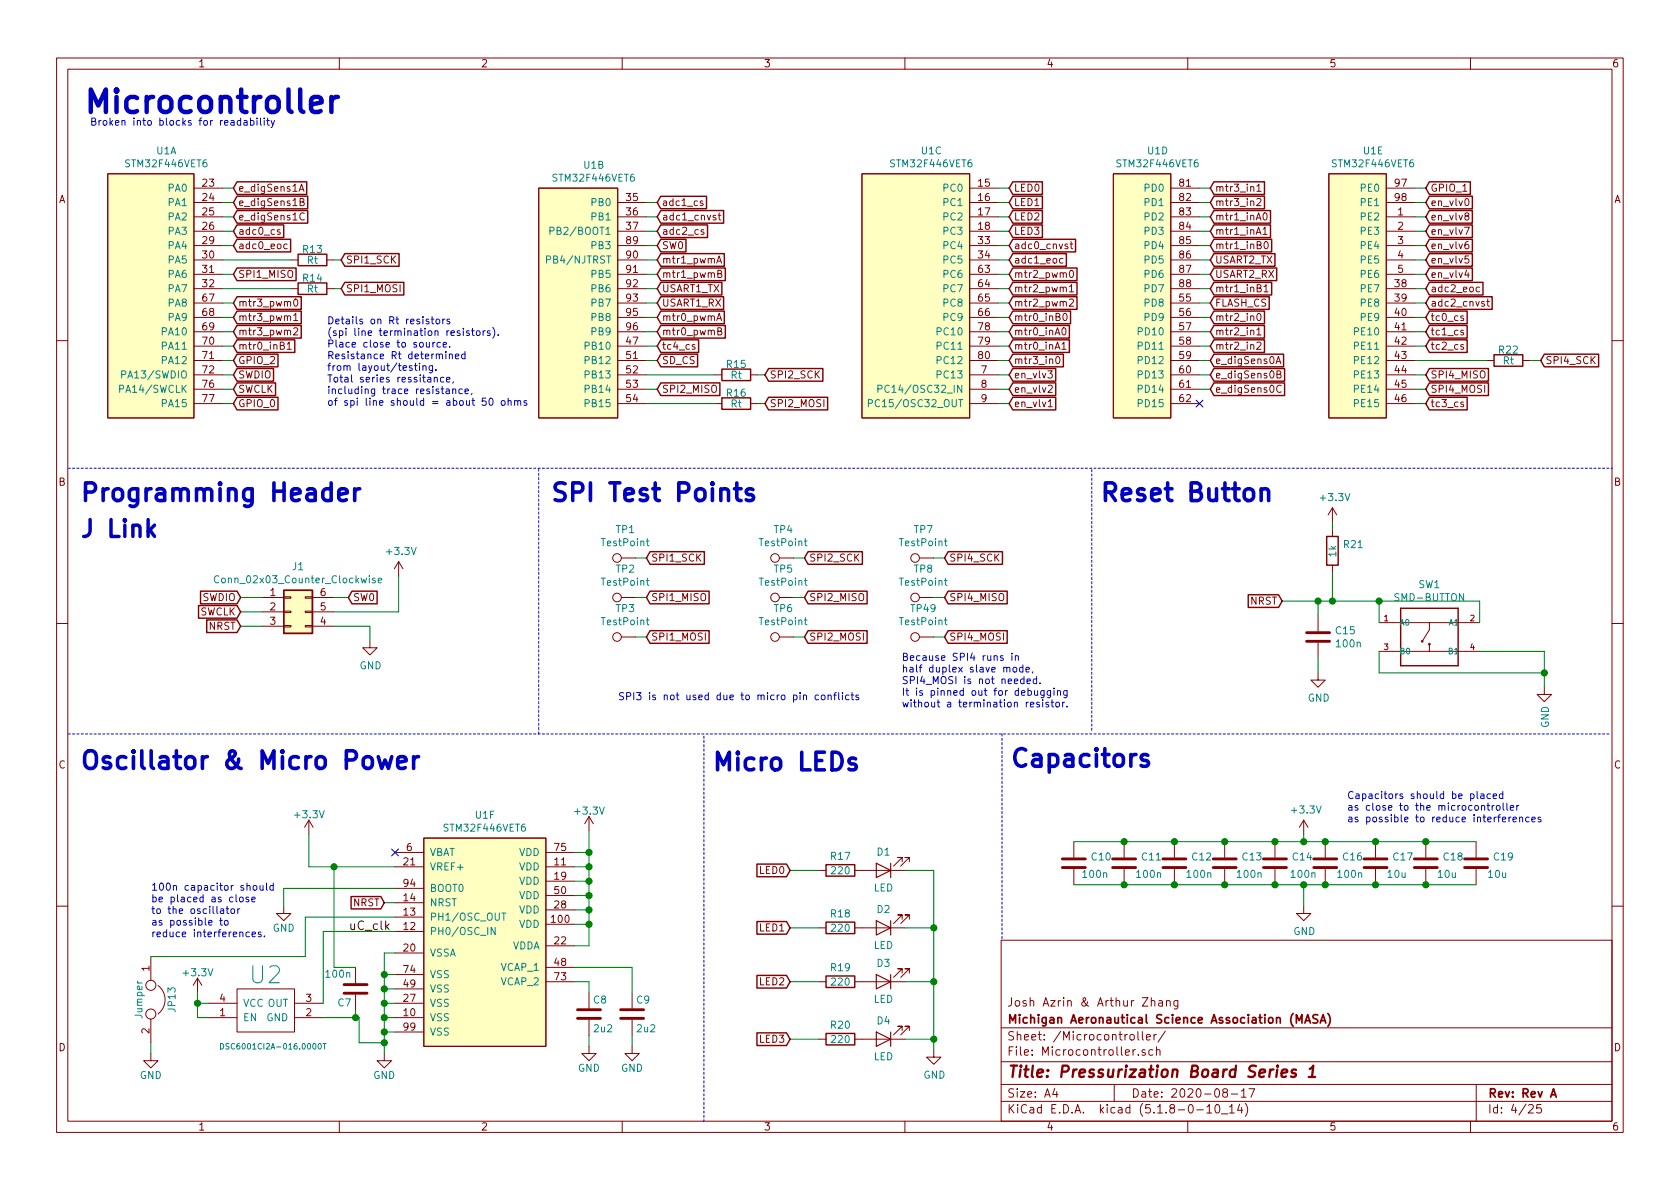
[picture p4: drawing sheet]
EESchema Schematic File Version 4
EELAYER 30 0
EELAYER END
$Descr A4 11693 8268
encoding utf-8
Sheet 4 25
Title "Pressurization Board Series 1"
Date "2020-08-17"
Rev "Rev A"
Comp "Michigan Aeronautical Science Association (MASA)"
Comment1 "Josh Azrin & Arthur Zhang"
Comment2 ""
Comment3 ""
Comment4 ""
$EndDescr
Text GLabel 2375 1800 2    50   Input ~ 0
SPI1_SCK
Text GLabel 1625 1900 2    50   Input ~ 0
SPI1_MISO
Text GLabel 2375 2000 2    50   Input ~ 0
SPI1_MOSI
Text Notes 550  3500 0    123  ~ 25
Programming Header\n
$Comp
L pressurization_series1-rescue:Conn_02x03_Counter_Clockwise-Connector_Generic J1
U 1 1
P 2025 4250
F 0 "J1" H 2075 4567 50  0000 C CNN
F 1 "Conn_02x03_Counter_Clockwise" H 2075 4476 50  0000 C CNN
F 2 "KiCad:PinHeader_2x03_P2.54mm_Vertical" H 2025 4250 50  0001 C CNN
F 3 "~" H 2025 4250 50  0001 C CNN
	1    2025 4250
	1    0    0    -1  
$EndComp
Text GLabel 2425 4150 2    50   Input ~ 0
SW0
Text GLabel 1675 4150 0    50   Input ~ 0
SWDIO
Text GLabel 1675 4250 0    50   Input ~ 0
SWCLK
Text GLabel 1675 4350 0    50   Input ~ 0
NRST
Wire Wire Line
	1675 4150 1825 4150
Wire Wire Line
	1825 4250 1675 4250
Wire Wire Line
	1675 4350 1825 4350
Wire Wire Line
	2325 4150 2425 4150
Wire Wire Line
	2325 4250 2775 4250
Wire Wire Line
	2775 4250 2775 4000
Wire Wire Line
	2325 4350 2575 4350
Wire Wire Line
	2575 4350 2575 4450
$Comp
L pressurization_series1-rescue:GND-power #PWR019
U 1 1
P 2575 4450
F 0 "#PWR019" H 2575 4200 50  0001 C CNN
F 1 "GND" H 2580 4277 50  0000 C CNN
F 2 "" H 2575 4450 50  0001 C CNN
F 3 "" H 2575 4450 50  0001 C CNN
	1    2575 4450
	1    0    0    -1  
$EndComp
$Comp
L pressurization_series1-rescue:C-Device C11
U 1 1
P 7825 6000
F 0 "C11" H 7940 6046 50  0000 L CNN
F 1 "100n" H 7900 5925 50  0000 L CNN
F 2 "KiCad:C_0603_1608Metric" H 7863 5850 50  0001 C CNN
F 3 "~" H 7825 6000 50  0001 C CNN
	1    7825 6000
	1    0    0    -1  
$EndComp
$Comp
L pressurization_series1-rescue:C-Device C12
U 1 1
P 8175 6000
F 0 "C12" H 8290 6046 50  0000 L CNN
F 1 "100n" H 8250 5925 50  0000 L CNN
F 2 "KiCad:C_0603_1608Metric" H 8213 5850 50  0001 C CNN
F 3 "~" H 8175 6000 50  0001 C CNN
	1    8175 6000
	1    0    0    -1  
$EndComp
$Comp
L pressurization_series1-rescue:C-Device C13
U 1 1
P 8525 6000
F 0 "C13" H 8640 6046 50  0000 L CNN
F 1 "100n" H 8600 5925 50  0000 L CNN
F 2 "KiCad:C_0603_1608Metric" H 8563 5850 50  0001 C CNN
F 3 "~" H 8525 6000 50  0001 C CNN
	1    8525 6000
	1    0    0    -1  
$EndComp
$Comp
L pressurization_series1-rescue:C-Device C14
U 1 1
P 8875 6000
F 0 "C14" H 8990 6046 50  0000 L CNN
F 1 "100n" H 8975 5925 50  0000 L CNN
F 2 "KiCad:C_0603_1608Metric" H 8913 5850 50  0001 C CNN
F 3 "~" H 8875 6000 50  0001 C CNN
	1    8875 6000
	1    0    0    -1  
$EndComp
$Comp
L pressurization_series1-rescue:C-Device C16
U 1 1
P 9225 6000
F 0 "C16" H 9340 6046 50  0000 L CNN
F 1 "100n" H 9300 5925 50  0000 L CNN
F 2 "KiCad:C_0603_1608Metric" H 9263 5850 50  0001 C CNN
F 3 "~" H 9225 6000 50  0001 C CNN
	1    9225 6000
	1    0    0    -1  
$EndComp
$Comp
L pressurization_series1-rescue:C-Device C17
U 1 1
P 9575 6000
F 0 "C17" H 9690 6046 50  0000 L CNN
F 1 "10u" H 9650 5925 50  0000 L CNN
F 2 "KiCad:C_0805_2012Metric" H 9613 5850 50  0001 C CNN
F 3 "~" H 9575 6000 50  0001 C CNN
	1    9575 6000
	1    0    0    -1  
$EndComp
$Comp
L pressurization_series1-rescue:C-Device C18
U 1 1
P 9925 6000
F 0 "C18" H 10040 6046 50  0000 L CNN
F 1 "10u" H 10000 5925 50  0000 L CNN
F 2 "KiCad:C_0805_2012Metric" H 9963 5850 50  0001 C CNN
F 3 "~" H 9925 6000 50  0001 C CNN
	1    9925 6000
	1    0    0    -1  
$EndComp
$Comp
L pressurization_series1-rescue:C-Device C19
U 1 1
P 10275 6000
F 0 "C19" H 10390 6046 50  0000 L CNN
F 1 "10u" H 10350 5925 50  0000 L CNN
F 2 "KiCad:C_0805_2012Metric" H 10313 5850 50  0001 C CNN
F 3 "~" H 10275 6000 50  0001 C CNN
	1    10275 6000
	1    0    0    -1  
$EndComp
$Comp
L pressurization_series1-rescue:C-Device C10
U 1 1
P 7475 6000
F 0 "C10" H 7590 6046 50  0000 L CNN
F 1 "100n" H 7525 5925 50  0000 L CNN
F 2 "KiCad:C_0603_1608Metric" H 7513 5850 50  0001 C CNN
F 3 "~" H 7475 6000 50  0001 C CNN
	1    7475 6000
	1    0    0    -1  
$EndComp
Wire Wire Line
	7475 5850 7825 5850
Connection ~ 7825 5850
Wire Wire Line
	7825 5850 8175 5850
Connection ~ 8175 5850
Wire Wire Line
	8175 5850 8525 5850
Connection ~ 8525 5850
Wire Wire Line
	8525 5850 8875 5850
Connection ~ 8875 5850
Connection ~ 9225 5850
Wire Wire Line
	9225 5850 9575 5850
Connection ~ 9575 5850
Wire Wire Line
	9575 5850 9925 5850
Connection ~ 9925 5850
Wire Wire Line
	9925 5850 10275 5850
Wire Wire Line
	10275 6150 9925 6150
Connection ~ 7825 6150
Wire Wire Line
	7825 6150 7475 6150
Connection ~ 8175 6150
Wire Wire Line
	8175 6150 7825 6150
Connection ~ 8525 6150
Wire Wire Line
	8525 6150 8175 6150
Connection ~ 8875 6150
Wire Wire Line
	8875 6150 8525 6150
Connection ~ 9225 6150
Wire Wire Line
	9225 6150 9075 6150
Connection ~ 9575 6150
Wire Wire Line
	9575 6150 9225 6150
Connection ~ 9925 6150
Wire Wire Line
	9925 6150 9575 6150
Wire Wire Line
	9075 6150 9075 6300
Connection ~ 9075 6150
Wire Wire Line
	9075 6150 8875 6150
$Comp
L pressurization_series1-rescue:GND-power #PWR027
U 1 1
P 9075 6300
F 0 "#PWR027" H 9075 6050 50  0001 C CNN
F 1 "GND" H 9080 6127 50  0000 C CNN
F 2 "" H 9075 6300 50  0001 C CNN
F 3 "" H 9075 6300 50  0001 C CNN
	1    9075 6300
	1    0    0    -1  
$EndComp
Wire Wire Line
	8875 5850 9075 5850
Wire Wire Line
	9075 5800 9075 5850
Connection ~ 9075 5850
Wire Wire Line
	9075 5850 9225 5850
Wire Wire Line
	9275 4175 9175 4175
Wire Wire Line
	9175 4175 9175 4275
Connection ~ 9175 4175
Text GLabel 8925 4175 0    50   Input ~ 0
NRST
Wire Wire Line
	8925 4175 9175 4175
$Comp
L pressurization_series1-rescue:C-Device C15
U 1 1
P 9175 4425
F 0 "C15" H 9290 4471 50  0000 L CNN
F 1 "100n" H 9290 4380 50  0000 L CNN
F 2 "KiCad:C_0603_1608Metric" H 9213 4275 50  0001 C CNN
F 3 "~" H 9175 4425 50  0001 C CNN
	1    9175 4425
	1    0    0    -1  
$EndComp
$Comp
L pressurization_series1-rescue:R-Device R21
U 1 1
P 9275 3825
F 0 "R21" H 9345 3871 50  0000 L CNN
F 1 "1k" V 9275 3775 50  0000 L CNN
F 2 "KiCad:R_0603_1608Metric" V 9205 3825 50  0001 C CNN
F 3 "~" H 9275 3825 50  0001 C CNN
	1    9275 3825
	1    0    0    -1  
$EndComp
Wire Wire Line
	9275 3975 9275 4175
Wire Wire Line
	9275 3675 9275 3625
Wire Wire Line
	9175 4575 9175 4675
$Comp
L pressurization_series1-rescue:GND-power #PWR028
U 1 1
P 9175 4675
F 0 "#PWR028" H 9175 4425 50  0001 C CNN
F 1 "GND" H 9180 4502 50  0000 C CNN
F 2 "" H 9175 4675 50  0001 C CNN
F 3 "" H 9175 4675 50  0001 C CNN
	1    9175 4675
	1    0    0    -1  
$EndComp
Text GLabel 1625 2100 2    50   Input ~ 0
mtr3_pwm0
Text GLabel 1625 2200 2    50   Input ~ 0
mtr3_pwm1
Text GLabel 7025 1300 2    50   Input ~ 0
LED0
Text GLabel 7025 1400 2    50   Input ~ 0
LED1
Text GLabel 4500 3875 2    50   Input ~ 0
SPI1_SCK
Text GLabel 4500 4150 2    50   Input ~ 0
SPI1_MISO
Text GLabel 4500 4425 2    50   Input ~ 0
SPI1_MOSI
Text GLabel 1625 2600 2    50   Input ~ 0
SWDIO
Text GLabel 1625 2700 2    50   Input ~ 0
SWCLK
Text GLabel 4575 1700 2    50   Input ~ 0
SW0
Text GLabel 1625 2300 2    50   Input ~ 0
mtr3_pwm2
Text GLabel 7025 1900 2    50   Input ~ 0
mtr2_pwm0
Text GLabel 7025 2000 2    50   Input ~ 0
mtr2_pwm1
Text GLabel 7025 2100 2    50   Input ~ 0
mtr2_pwm2
Text GLabel 7025 2200 2    50   Input ~ 0
mtr0_inB0
Text GLabel 1625 2400 2    50   Input ~ 0
mtr0_inB1
Text GLabel 8425 2300 2    50   Input ~ 0
mtr2_in1
Text GLabel 8425 2200 2    50   Input ~ 0
mtr2_in0
Text GLabel 7025 2500 2    50   Input ~ 0
mtr3_in0
Text GLabel 8425 1400 2    50   Input ~ 0
mtr3_in2
Text GLabel 1625 1600 2    50   Input ~ 0
adc0_cs
Text GLabel 9925 1500 2    50   Input ~ 0
en_vlv8
Text GLabel 4575 1400 2    49   Input ~ 0
adc1_cs
Text GLabel 4575 2000 2    50   Input ~ 0
USART1_TX
Text GLabel 4575 2100 2    50   Input ~ 0
USART1_RX
Text GLabel 5325 2600 2    50   Input ~ 0
SPI2_SCK
Text GLabel 5325 2800 2    50   Input ~ 0
SPI2_MOSI
Text GLabel 4575 2700 2    50   Input ~ 0
SPI2_MISO
Wire Wire Line
	5325 2800 5275 2800
Text GLabel 8425 2100 2    50   Input ~ 0
FLASH_CS
Text GLabel 5600 3875 2    50   Input ~ 0
SPI2_SCK
Text GLabel 5600 4150 2    50   Input ~ 0
SPI2_MISO
Text GLabel 5600 4425 2    50   Input ~ 0
SPI2_MOSI
Text GLabel 8425 1800 2    50   Input ~ 0
USART2_TX
Text GLabel 8425 1900 2    50   Input ~ 0
USART2_RX
Text GLabel 7025 1500 2    50   Input ~ 0
LED2
Text GLabel 7025 1600 2    50   Input ~ 0
LED3
Text GLabel 8425 2500 2    50   Input ~ 0
e_digSens0A
Text GLabel 8425 2600 2    50   Input ~ 0
e_digSens0B
Text GLabel 4575 2500 2    50   Input ~ 0
SD_CS
$Comp
L pressurization_series1-rescue:+3.3V-power #PWR021
U 1 1
P 2775 4000
F 0 "#PWR021" H 2775 3850 50  0001 C CNN
F 1 "+3.3V" H 2790 4173 50  0000 C CNN
F 2 "" H 2775 4000 50  0001 C CNN
F 3 "" H 2775 4000 50  0001 C CNN
	1    2775 4000
	1    0    0    -1  
$EndComp
$Comp
L pressurization_series1-rescue:+3.3V-power #PWR026
U 1 1
P 9075 5800
F 0 "#PWR026" H 9075 5650 50  0001 C CNN
F 1 "+3.3V" H 9090 5973 50  0000 C CNN
F 2 "" H 9075 5800 50  0001 C CNN
F 3 "" H 9075 5800 50  0001 C CNN
	1    9075 5800
	1    0    0    -1  
$EndComp
$Comp
L pressurization_series1-rescue:+3.3V-power #PWR029
U 1 1
P 9275 3625
F 0 "#PWR029" H 9275 3475 50  0001 C CNN
F 1 "+3.3V" H 9290 3798 50  0000 C CNN
F 2 "" H 9275 3625 50  0001 C CNN
F 3 "" H 9275 3625 50  0001 C CNN
	1    9275 3625
	1    0    0    -1  
$EndComp
$Comp
L pressurization_series1-rescue:GND-power #PWR030
U 1 1
P 10750 4775
F 0 "#PWR030" H 10750 4525 50  0001 C CNN
F 1 "GND" V 10755 4647 50  0000 R CNN
F 2 "" H 10750 4775 50  0001 C CNN
F 3 "" H 10750 4775 50  0001 C CNN
	1    10750 4775
	1    0    0    -1  
$EndComp
Wire Wire Line
	10300 4525 10750 4525
Wire Wire Line
	10300 4175 10300 4325
$Comp
L pressurization_series1:SMD-BUTTON(4P-5.2X5.2X1.5MM-SKQGAKE010) SW?
U 1 1
P 9950 4425
AR Path="/5EB3FA6F" Ref="SW?"  Part="1" 
AR Path="/5E49E9B7/5EB3FA6F" Ref="SW1"  Part="1" 
F 0 "SW1" H 9950 4792 50  0000 C CNN
F 1 "SMD-BUTTON" H 9950 4701 50  0000 C CNN
F 2 "libs:SW4-SMD-5.2X5.2X1.5MM" H 9950 4425 50  0001 L BNN
F 3 "" H 9950 4425 50  0001 C CNN
	1    9950 4425
	1    0    0    -1  
$EndComp
Wire Wire Line
	10750 4525 10750 4675
Wire Wire Line
	9600 4325 9600 4175
Wire Wire Line
	9600 4175 10300 4175
Wire Wire Line
	9600 4525 9600 4675
Wire Wire Line
	9600 4675 10750 4675
Connection ~ 10750 4675
Wire Wire Line
	10750 4675 10750 4775
$Comp
L pressurization_series1-rescue:R-Device R13
U 1 1
P 2175 1800
F 0 "R13" V 2100 1800 50  0000 C CNN
F 1 "Rt" V 2175 1800 50  0000 C CNN
F 2 "KiCad:R_0603_1608Metric" V 2105 1800 50  0001 C CNN
F 3 "~" H 2175 1800 50  0001 C CNN
	1    2175 1800
	0    1    1    0   
$EndComp
$Comp
L pressurization_series1-rescue:R-Device R15
U 1 1
P 5125 2600
F 0 "R15" V 5050 2600 50  0000 C CNN
F 1 "Rt" V 5125 2600 50  0000 C CNN
F 2 "KiCad:R_0603_1608Metric" V 5055 2600 50  0001 C CNN
F 3 "~" H 5125 2600 50  0001 C CNN
	1    5125 2600
	0    1    1    0   
$EndComp
$Comp
L pressurization_series1-rescue:R-Device R16
U 1 1
P 5125 2800
F 0 "R16" V 5050 2800 50  0000 C CNN
F 1 "Rt" V 5125 2800 50  0000 C CNN
F 2 "KiCad:R_0603_1608Metric" V 5055 2800 50  0001 C CNN
F 3 "~" H 5125 2800 50  0001 C CNN
	1    5125 2800
	0    1    1    0   
$EndComp
Text Notes 2275 2825 0    50   ~ 0
Details on Rt resistors \n(spi line termination resistors).\nPlace close to source.\nResistance Rt determined \nfrom layout/testing.\nTotal series ressitance, \nincluding trace resistance,\nof spi line should = about 50 ohms
Text GLabel 7025 2300 2    50   Input ~ 0
mtr0_inA0
Text GLabel 7025 2400 2    50   Input ~ 0
mtr0_inA1
Text GLabel 8425 1500 2    50   Input ~ 0
mtr1_inA0
Text GLabel 8425 1600 2    50   Input ~ 0
mtr1_inA1
Text GLabel 7025 1700 2    50   Input ~ 0
adc0_cnvst
Text GLabel 1625 1700 2    50   Input ~ 0
adc0_eoc
Text GLabel 7025 1800 2    50   Input ~ 0
adc1_eoc
Text GLabel 4575 1500 2    50   Input ~ 0
adc1_cnvst
Text GLabel 4575 1600 2    50   Input ~ 0
adc2_cs
$Comp
L pressurization_series1-rescue:TestPoint-Connector TP1
U 1 1
P 4425 3875
F 0 "TP1" V 4620 3947 50  0000 C CNN
F 1 "TestPoint" V 4529 3947 50  0000 C CNN
F 2 "libs:TestPoint-EC3" H 4625 3875 50  0001 C CNN
F 3 "~" H 4625 3875 50  0001 C CNN
	1    4425 3875
	0    -1   -1   0   
$EndComp
Wire Wire Line
	4425 3875 4500 3875
$Comp
L pressurization_series1-rescue:TestPoint-Connector TP2
U 1 1
P 4425 4150
F 0 "TP2" V 4620 4222 50  0000 C CNN
F 1 "TestPoint" V 4529 4222 50  0000 C CNN
F 2 "libs:TestPoint-EC3" H 4625 4150 50  0001 C CNN
F 3 "~" H 4625 4150 50  0001 C CNN
	1    4425 4150
	0    -1   -1   0   
$EndComp
Wire Wire Line
	4425 4150 4500 4150
$Comp
L pressurization_series1-rescue:TestPoint-Connector TP3
U 1 1
P 4425 4425
F 0 "TP3" V 4620 4497 50  0000 C CNN
F 1 "TestPoint" V 4529 4497 50  0000 C CNN
F 2 "libs:TestPoint-EC3" H 4625 4425 50  0001 C CNN
F 3 "~" H 4625 4425 50  0001 C CNN
	1    4425 4425
	0    -1   -1   0   
$EndComp
Wire Wire Line
	4425 4425 4500 4425
$Comp
L pressurization_series1-rescue:TestPoint-Connector TP4
U 1 1
P 5525 3875
F 0 "TP4" V 5720 3947 50  0000 C CNN
F 1 "TestPoint" V 5629 3947 50  0000 C CNN
F 2 "libs:TestPoint-EC3" H 5725 3875 50  0001 C CNN
F 3 "~" H 5725 3875 50  0001 C CNN
	1    5525 3875
	0    -1   -1   0   
$EndComp
Wire Wire Line
	5525 3875 5600 3875
$Comp
L pressurization_series1-rescue:TestPoint-Connector TP5
U 1 1
P 5525 4150
F 0 "TP5" V 5720 4222 50  0000 C CNN
F 1 "TestPoint" V 5629 4222 50  0000 C CNN
F 2 "libs:TestPoint-EC3" H 5725 4150 50  0001 C CNN
F 3 "~" H 5725 4150 50  0001 C CNN
	1    5525 4150
	0    -1   -1   0   
$EndComp
Wire Wire Line
	5525 4150 5600 4150
$Comp
L pressurization_series1-rescue:TestPoint-Connector TP6
U 1 1
P 5525 4425
F 0 "TP6" V 5720 4497 50  0000 C CNN
F 1 "TestPoint" V 5629 4497 50  0000 C CNN
F 2 "libs:TestPoint-EC3" H 5725 4425 50  0001 C CNN
F 3 "~" H 5725 4425 50  0001 C CNN
	1    5525 4425
	0    -1   -1   0   
$EndComp
Wire Wire Line
	5525 4425 5600 4425
Text GLabel 9925 1800 2    50   Input ~ 0
en_vlv5
Text GLabel 9925 1700 2    50   Input ~ 0
en_vlv6
Text GLabel 9925 1600 2    50   Input ~ 0
en_vlv7
Text GLabel 7025 2600 2    50   Input ~ 0
en_vlv3
Text GLabel 7025 2700 2    50   Input ~ 0
en_vlv2
Text GLabel 7025 2800 2    50   Input ~ 0
en_vlv1
Text GLabel 9925 1400 2    50   Input ~ 0
en_vlv0
$Comp
L pressurization_series1-rescue:GND-power #PWR?
U 1 1
P 6500 7300
AR Path="/5E49E7E9/5ED9A5C1" Ref="#PWR?"  Part="1" 
AR Path="/5E49E9B7/5ED9A5C1" Ref="#PWR025"  Part="1" 
F 0 "#PWR025" H 6500 7050 50  0001 C CNN
F 1 "GND" H 6505 7127 50  0000 C CNN
F 2 "" H 6500 7300 50  0001 C CNN
F 3 "" H 6500 7300 50  0001 C CNN
	1    6500 7300
	1    0    0    -1  
$EndComp
Wire Wire Line
	6500 7225 6500 7300
Connection ~ 6500 7225
Wire Wire Line
	6500 6825 6500 7225
Connection ~ 6500 6825
$Comp
L pressurization_series1-rescue:LED-Device D?
U 1 1
P 6150 6825
AR Path="/5E49E7E9/5ED9A5B7" Ref="D?"  Part="1" 
AR Path="/5E49E9B7/5ED9A5B7" Ref="D3"  Part="1" 
F 0 "D3" H 6150 6700 50  0000 C CNN
F 1 "LED" H 6150 6950 50  0000 C CNN
F 2 "KiCad:LED_0603_1608Metric" H 6150 6825 50  0001 C CNN
F 3 "~" H 6150 6825 50  0001 C CNN
	1    6150 6825
	-1   0    0    1   
$EndComp
$Comp
L pressurization_series1-rescue:R-Device R?
U 1 1
P 5850 7225
AR Path="/5E49E7E9/5ED9A5B1" Ref="R?"  Part="1" 
AR Path="/5E49E9B7/5ED9A5B1" Ref="R20"  Part="1" 
F 0 "R20" V 5750 7225 50  0000 C CNN
F 1 "220" V 5850 7225 50  0000 C CNN
F 2 "KiCad:R_0603_1608Metric" V 5780 7225 50  0001 C CNN
F 3 "~" H 5850 7225 50  0001 C CNN
	1    5850 7225
	0    1    1    0   
$EndComp
$Comp
L pressurization_series1-rescue:R-Device R?
U 1 1
P 5850 6825
AR Path="/5E49E7E9/5ED9A5AB" Ref="R?"  Part="1" 
AR Path="/5E49E9B7/5ED9A5AB" Ref="R19"  Part="1" 
F 0 "R19" V 5750 6825 50  0000 C CNN
F 1 "220" V 5850 6825 50  0000 C CNN
F 2 "KiCad:R_0603_1608Metric" V 5780 6825 50  0001 C CNN
F 3 "~" H 5850 6825 50  0001 C CNN
	1    5850 6825
	0    1    1    0   
$EndComp
Text GLabel 5500 7225 0    50   Input ~ 0
LED3
Text GLabel 5500 6825 0    50   Input ~ 0
LED2
Wire Wire Line
	5500 7225 5700 7225
Wire Wire Line
	5500 6825 5700 6825
Wire Wire Line
	6300 7225 6500 7225
Wire Wire Line
	6300 6825 6500 6825
$Comp
L pressurization_series1-rescue:LED-Device D?
U 1 1
P 6150 7225
AR Path="/5E49E7E9/5ED9A59F" Ref="D?"  Part="1" 
AR Path="/5E49E9B7/5ED9A59F" Ref="D4"  Part="1" 
F 0 "D4" H 6150 7100 50  0000 C CNN
F 1 "LED" H 6150 7350 50  0000 C CNN
F 2 "KiCad:LED_0603_1608Metric" H 6150 7225 50  0001 C CNN
F 3 "~" H 6150 7225 50  0001 C CNN
	1    6150 7225
	-1   0    0    1   
$EndComp
Wire Wire Line
	6500 6450 6500 6825
$Comp
L pressurization_series1-rescue:LED-Device D?
U 1 1
P 6150 6050
AR Path="/5E49E7E9/5ED9A598" Ref="D?"  Part="1" 
AR Path="/5E49E9B7/5ED9A598" Ref="D1"  Part="1" 
F 0 "D1" H 6150 5925 50  0000 C CNN
F 1 "LED" H 6150 6175 50  0000 C CNN
F 2 "KiCad:LED_0603_1608Metric" H 6150 6050 50  0001 C CNN
F 3 "~" H 6150 6050 50  0001 C CNN
	1    6150 6050
	-1   0    0    1   
$EndComp
$Comp
L pressurization_series1-rescue:R-Device R?
U 1 1
P 5850 6450
AR Path="/5E49E7E9/5ED9A592" Ref="R?"  Part="1" 
AR Path="/5E49E9B7/5ED9A592" Ref="R18"  Part="1" 
F 0 "R18" V 5750 6450 50  0000 C CNN
F 1 "220" V 5850 6450 50  0000 C CNN
F 2 "KiCad:R_0603_1608Metric" V 5780 6450 50  0001 C CNN
F 3 "~" H 5850 6450 50  0001 C CNN
	1    5850 6450
	0    1    1    0   
$EndComp
$Comp
L pressurization_series1-rescue:R-Device R?
U 1 1
P 5850 6050
AR Path="/5E49E7E9/5ED9A58C" Ref="R?"  Part="1" 
AR Path="/5E49E9B7/5ED9A58C" Ref="R17"  Part="1" 
F 0 "R17" V 5750 6050 50  0000 C CNN
F 1 "220" V 5850 6050 50  0000 C CNN
F 2 "KiCad:R_0603_1608Metric" V 5780 6050 50  0001 C CNN
F 3 "~" H 5850 6050 50  0001 C CNN
	1    5850 6050
	0    1    1    0   
$EndComp
Text GLabel 5500 6450 0    50   Input ~ 0
LED1
Text GLabel 5500 6050 0    50   Input ~ 0
LED0
Connection ~ 6500 6450
Wire Wire Line
	5500 6450 5700 6450
Wire Wire Line
	5500 6050 5700 6050
Wire Wire Line
	6500 6050 6500 6450
Wire Wire Line
	6300 6450 6500 6450
Wire Wire Line
	6300 6050 6500 6050
$Comp
L pressurization_series1-rescue:LED-Device D?
U 1 1
P 6150 6450
AR Path="/5E49E7E9/5ED9A57C" Ref="D?"  Part="1" 
AR Path="/5E49E9B7/5ED9A57C" Ref="D2"  Part="1" 
F 0 "D2" H 6150 6325 50  0000 C CNN
F 1 "LED" H 6150 6575 50  0000 C CNN
F 2 "KiCad:LED_0603_1608Metric" H 6150 6450 50  0001 C CNN
F 3 "~" H 6150 6450 50  0001 C CNN
	1    6150 6450
	-1   0    0    1   
$EndComp
Text Notes 1050 6525 0    50   ~ 0
100n capacitor should \nbe placed as close \nto the oscillator \nas possible to \nreduce interferences.
Text GLabel 8425 1300 2    50   Input ~ 0
mtr3_in1
Text GLabel 9925 2000 2    50   Input ~ 0
adc2_eoc
Text GLabel 9925 2100 2    50   Input ~ 0
adc2_cnvst
Text GLabel 10725 2500 2    50   Input ~ 0
SPI4_SCK
Text GLabel 9925 2600 2    50   Input ~ 0
SPI4_MISO
$Comp
L pressurization_series1-rescue:R-Device R22
U 1 1
P 10500 2500
F 0 "R22" V 10425 2500 50  0000 C CNN
F 1 "Rt" V 10500 2500 50  0000 C CNN
F 2 "KiCad:R_0603_1608Metric" V 10430 2500 50  0001 C CNN
F 3 "~" H 10500 2500 50  0001 C CNN
	1    10500 2500
	0    1    1    0   
$EndComp
Text GLabel 6575 3875 2    50   Input ~ 0
SPI4_SCK
Text GLabel 6575 4150 2    50   Input ~ 0
SPI4_MISO
$Comp
L pressurization_series1-rescue:TestPoint-Connector TP7
U 1 1
P 6500 3875
F 0 "TP7" V 6695 3947 50  0000 C CNN
F 1 "TestPoint" V 6604 3947 50  0000 C CNN
F 2 "libs:TestPoint-EC3" H 6700 3875 50  0001 C CNN
F 3 "~" H 6700 3875 50  0001 C CNN
	1    6500 3875
	0    -1   -1   0   
$EndComp
Wire Wire Line
	6500 3875 6575 3875
$Comp
L pressurization_series1-rescue:TestPoint-Connector TP8
U 1 1
P 6500 4150
F 0 "TP8" V 6695 4222 50  0000 C CNN
F 1 "TestPoint" V 6604 4222 50  0000 C CNN
F 2 "libs:TestPoint-EC3" H 6700 4150 50  0001 C CNN
F 3 "~" H 6700 4150 50  0001 C CNN
	1    6500 4150
	0    -1   -1   0   
$EndComp
Wire Wire Line
	6500 4150 6575 4150
Text Notes 4300 4875 0    50   ~ 0
SPI3 is not used due to micro pin conflicts\n
Text GLabel 9925 2200 2    50   Input ~ 0
tc0_cs
Text GLabel 9925 2300 2    50   Input ~ 0
tc1_cs
Text GLabel 9925 2400 2    50   Input ~ 0
tc2_cs
Text GLabel 9925 2800 2    50   Input ~ 0
tc3_cs
Text GLabel 4575 2400 2    50   Input ~ 0
tc4_cs
Text GLabel 8425 1700 2    50   Input ~ 0
mtr1_inB0
Text GLabel 8425 2000 2    50   Input ~ 0
mtr1_inB1
Text GLabel 9925 1300 2    50   Input ~ 0
GPIO_1
Text GLabel 1625 2500 2    50   Input ~ 0
GPIO_2
Text Notes 6275 4925 0    50   ~ 0
Because SPI4 runs in \nhalf duplex slave mode,\nSPI4_MOSI is not needed.\nIt is pinned out for debugging \nwithout a termination resistor.\n
Wire Wire Line
	5275 2600 5325 2600
Wire Wire Line
	9275 4175 9600 4175
Connection ~ 9275 4175
Connection ~ 9600 4175
Text Notes 550  5575 0    123  ~ 25
Oscillator & Micro Power\n\n
Text Notes 7650 3500 0    123  ~ 25
Reset Button
Text Notes 3825 3500 0    123  ~ 25
SPI Test Points\n
Text Notes 9375 5725 0    50   ~ 0
Capacitors should be placed \nas close to the microcontroller \nas possible to reduce interferences
Text Notes 7025 5350 0    123  ~ 25
Capacitors\n
Text Notes 4950 5375 0    123  ~ 25
Micro LEDs\n
Text GLabel 1625 1500 2    50   Input ~ 0
e_digSens1C
Text GLabel 1625 1400 2    50   Input ~ 0
e_digSens1B
Text GLabel 1625 1300 2    50   Input ~ 0
e_digSens1A
Wire Wire Line
	1550 1300 1625 1300
Wire Wire Line
	1625 1400 1550 1400
Wire Wire Line
	1550 1500 1625 1500
Wire Wire Line
	1625 1600 1550 1600
Wire Wire Line
	1625 1700 1550 1700
Wire Wire Line
	1625 1900 1550 1900
Wire Wire Line
	1550 2300 1625 2300
Wire Wire Line
	1550 2200 1625 2200
Wire Wire Line
	1550 2100 1625 2100
Wire Wire Line
	1550 2400 1625 2400
Wire Wire Line
	1625 2500 1550 2500
Wire Wire Line
	1550 2600 1625 2600
Wire Wire Line
	1625 2700 1550 2700
Wire Wire Line
	1625 2800 1550 2800
$Comp
L pressurization_series1:STM32F446VET6 U1
U 1 1
P 1550 1300
F 0 "U1" H 1158 1563 49  0000 C CNN
F 1 "STM32F446VET6" H 1158 1473 49  0000 C CNN
F 2 "libs:STM32F446VET6" H 700 350 49  0001 C CNN
F 3 "" H 700 350 49  0001 C CNN
	1    1550 1300
	1    0    0    -1  
$EndComp
Wire Wire Line
	8350 1300 8425 1300
Wire Wire Line
	8425 1400 8350 1400
Wire Wire Line
	8350 1500 8425 1500
Wire Wire Line
	8425 1600 8350 1600
Wire Wire Line
	8425 1800 8350 1800
Wire Wire Line
	8425 1700 8350 1700
Wire Wire Line
	8425 1900 8350 1900
Wire Wire Line
	8425 2000 8350 2000
Wire Wire Line
	8350 2300 8425 2300
Wire Wire Line
	8350 2200 8425 2200
Wire Wire Line
	8350 2100 8425 2100
Wire Wire Line
	8350 2400 8425 2400
Wire Wire Line
	8425 2500 8350 2500
Wire Wire Line
	6950 1800 7025 1800
Wire Wire Line
	4575 1500 4500 1500
Wire Wire Line
	4500 1600 4575 1600
Wire Wire Line
	4575 1700 4500 1700
Wire Wire Line
	4575 1900 4500 1900
Wire Wire Line
	4575 1800 4500 1800
Wire Wire Line
	4575 2000 4500 2000
Wire Wire Line
	4575 2100 4500 2100
Wire Wire Line
	4500 2300 4575 2300
Wire Wire Line
	4500 2200 4575 2200
Wire Wire Line
	4500 2500 4575 2500
Wire Wire Line
	4500 2700 4575 2700
Wire Wire Line
	9850 1300 9925 1300
Wire Wire Line
	9925 1400 9850 1400
Wire Wire Line
	6950 2800 7025 2800
Wire Wire Line
	7025 2700 6950 2700
Wire Wire Line
	7025 2600 6950 2600
Wire Wire Line
	9925 1800 9850 1800
Wire Wire Line
	9925 2000 9850 2000
Wire Wire Line
	9850 2300 9925 2300
Wire Wire Line
	9850 2200 9925 2200
Wire Wire Line
	9850 2100 9925 2100
Wire Wire Line
	9850 2600 9925 2600
Wire Wire Line
	9925 2800 9850 2800
Wire Wire Line
	4575 2400 4500 2400
Wire Wire Line
	6950 1300 7025 1300
Wire Wire Line
	7025 1400 6950 1400
Wire Wire Line
	6950 1500 7025 1500
Wire Wire Line
	7025 1600 6950 1600
Wire Wire Line
	4575 1400 4500 1400
Wire Wire Line
	7025 1700 6950 1700
Wire Wire Line
	7025 1900 6950 1900
Wire Wire Line
	7025 2000 6950 2000
Wire Wire Line
	6950 2300 7025 2300
Wire Wire Line
	6950 2200 7025 2200
Wire Wire Line
	6950 2100 7025 2100
Wire Wire Line
	6950 2400 7025 2400
Wire Wire Line
	7025 2500 6950 2500
Wire Wire Line
	9850 1700 9925 1700
Wire Wire Line
	9925 1600 9850 1600
Wire Wire Line
	2025 1800 1550 1800
Wire Wire Line
	2325 1800 2375 1800
$Comp
L pressurization_series1-rescue:R-Device R14
U 1 1
P 2175 2000
F 0 "R14" V 2100 2000 50  0000 C CNN
F 1 "Rt" V 2175 2000 50  0000 C CNN
F 2 "KiCad:R_0603_1608Metric" V 2105 2000 50  0001 C CNN
F 3 "~" H 2175 2000 50  0001 C CNN
	1    2175 2000
	0    1    1    0   
$EndComp
Wire Wire Line
	2025 2000 1550 2000
Wire Wire Line
	2325 2000 2375 2000
Wire Wire Line
	4975 2600 4500 2600
Wire Wire Line
	4500 2800 4975 2800
Wire Wire Line
	10725 2500 10650 2500
Text GLabel 8425 2400 2    50   Input ~ 0
mtr2_in2
Wire Wire Line
	9925 1500 9850 1500
$Comp
L pressurization_series1-rescue:GND-power #PWR?
U 1 1
P 2675 7325
AR Path="/5E49E9B7/5F4EFB51/5F523100" Ref="#PWR?"  Part="1" 
AR Path="/5E49E9B7/5F523100" Ref="#PWR020"  Part="1" 
F 0 "#PWR020" H 2675 7075 50  0001 C CNN
F 1 "GND" H 2675 7175 50  0000 C CNN
F 2 "" H 2675 7325 50  0001 C CNN
F 3 "" H 2675 7325 50  0001 C CNN
	1    2675 7325
	1    0    0    -1  
$EndComp
$Comp
L pressurization_series1-rescue:+3.3V-power #PWR?
U 1 1
P 2150 5800
AR Path="/5E49E9B7/5F4EFB51/5F523106" Ref="#PWR?"  Part="1" 
AR Path="/5E49E9B7/5F523106" Ref="#PWR018"  Part="1" 
F 0 "#PWR018" H 2150 5650 50  0001 C CNN
F 1 "+3.3V" H 2150 5940 50  0000 C CNN
F 2 "" H 2150 5800 50  0001 C CNN
F 3 "" H 2150 5800 50  0001 C CNN
	1    2150 5800
	1    0    0    -1  
$EndComp
$Comp
L pressurization_series1-rescue:GND-power #PWR?
U 1 1
P 1975 6300
AR Path="/5E49E9B7/5F4EFB51/5F52310C" Ref="#PWR?"  Part="1" 
AR Path="/5E49E9B7/5F52310C" Ref="#PWR017"  Part="1" 
F 0 "#PWR017" H 1975 6050 50  0001 C CNN
F 1 "GND" H 1975 6150 50  0000 C CNN
F 2 "" H 1975 6300 50  0001 C CNN
F 3 "" H 1975 6300 50  0001 C CNN
	1    1975 6300
	1    0    0    -1  
$EndComp
Text GLabel 2675 6275 0    49   Input ~ 0
NRST
$Comp
L pressurization_series1-rescue:+3.3V-power #PWR?
U 1 1
P 4100 5775
AR Path="/5E49E9B7/5F4EFB51/5F523113" Ref="#PWR?"  Part="1" 
AR Path="/5E49E9B7/5F523113" Ref="#PWR022"  Part="1" 
F 0 "#PWR022" H 4100 5625 50  0001 C CNN
F 1 "+3.3V" H 4100 5915 50  0000 C CNN
F 2 "" H 4100 5775 50  0001 C CNN
F 3 "" H 4100 5775 50  0001 C CNN
	1    4100 5775
	1    0    0    -1  
$EndComp
$Comp
L pressurization_series1:OSCILLATOR U?
U 1 1
P 1850 7025
AR Path="/5E49E9B7/5F4EFB51/5F523119" Ref="U?"  Part="1" 
AR Path="/5E49E9B7/5F523119" Ref="U2"  Part="1" 
F 0 "U2" H 1850 7275 118 0000 C CNN
F 1 "DSC6001CI2A-016.0000T" H 1900 6775 39  0000 C CNN
F 2 "KiCad:Oscillator_SMD_EuroQuartz_XO32-4Pin_3.2x2.5mm" H 1850 7025 118 0001 C CNN
F 3 "" H 1850 7025 118 0001 C CNN
	1    1850 7025
	1    0    0    -1  
$EndComp
$Comp
L pressurization_series1-rescue:+3.3V-power #PWR?
U 1 1
P 1375 6900
AR Path="/5E49E9B7/5F4EFB51/5F52311F" Ref="#PWR?"  Part="1" 
AR Path="/5E49E9B7/5F52311F" Ref="#PWR016"  Part="1" 
F 0 "#PWR016" H 1375 6750 50  0001 C CNN
F 1 "+3.3V" H 1375 7040 50  0000 C CNN
F 2 "" H 1375 6900 50  0001 C CNN
F 3 "" H 1375 6900 50  0001 C CNN
	1    1375 6900
	1    0    0    -1  
$EndComp
$Comp
L pressurization_series1-rescue:Jumper-Device JP?
U 1 1
P 1050 6950
AR Path="/5E49E9B7/5F4EFB51/5F523125" Ref="JP?"  Part="1" 
AR Path="/5E49E9B7/5F523125" Ref="JP13"  Part="1" 
F 0 "JP13" H 1050 7100 50  0000 C CNN
F 1 "Jumper" H 1050 6870 50  0000 C CNN
F 2 "KiCad:R_0603_1608Metric" H 1050 6950 50  0001 C CNN
F 3 "" H 1050 6950 50  0001 C CNN
	1    1050 6950
	0    1    1    0   
$EndComp
$Comp
L pressurization_series1-rescue:GND-power #PWR?
U 1 1
P 1050 7325
AR Path="/5E49E9B7/5F4EFB51/5F52312B" Ref="#PWR?"  Part="1" 
AR Path="/5E49E9B7/5F52312B" Ref="#PWR015"  Part="1" 
F 0 "#PWR015" H 1050 7075 50  0001 C CNN
F 1 "GND" H 1050 7175 50  0000 C CNN
F 2 "" H 1050 7325 50  0001 C CNN
F 3 "" H 1050 7325 50  0001 C CNN
	1    1050 7325
	1    0    0    -1  
$EndComp
$Comp
L pressurization_series1-rescue:C-Device C?
U 1 1
P 4100 7050
AR Path="/5E49E9B7/5F4EFB51/5F523137" Ref="C?"  Part="1" 
AR Path="/5E49E9B7/5F523137" Ref="C8"  Part="1" 
F 0 "C8" H 4125 7150 50  0000 L CNN
F 1 "2u2" H 4125 6950 50  0000 L CNN
F 2 "KiCad:C_0805_2012Metric" H 4138 6900 50  0001 C CNN
F 3 "" H 4100 7050 50  0001 C CNN
	1    4100 7050
	1    0    0    -1  
$EndComp
$Comp
L pressurization_series1-rescue:GND-power #PWR?
U 1 1
P 4400 7275
AR Path="/5E49E9B7/5F4EFB51/5F52313D" Ref="#PWR?"  Part="1" 
AR Path="/5E49E9B7/5F52313D" Ref="#PWR024"  Part="1" 
F 0 "#PWR024" H 4400 7025 50  0001 C CNN
F 1 "GND" H 4400 7125 50  0000 C CNN
F 2 "" H 4400 7275 50  0001 C CNN
F 3 "" H 4400 7275 50  0001 C CNN
	1    4400 7275
	1    0    0    -1  
$EndComp
$Comp
L pressurization_series1-rescue:C-Device C?
U 1 1
P 2475 6875
AR Path="/5E49E9B7/5F4EFB51/5F523143" Ref="C?"  Part="1" 
AR Path="/5E49E9B7/5F523143" Ref="C7"  Part="1" 
F 0 "C7" H 2500 6975 50  0000 L CNN
F 1 "100n" H 2500 6775 50  0000 L CNN
F 2 "KiCad:C_0603_1608Metric" H 2513 6725 50  0001 C CNN
F 3 "" H 2475 6875 50  0001 C CNN
	1    2475 6875
	-1   0    0    1   
$EndComp
Text Label 2425 6475 0    60   ~ 0
uC_clk
Wire Wire Line
	2250 6975 2250 6475
Wire Wire Line
	2250 6475 2750 6475
Wire Wire Line
	2250 7075 2475 7075
Wire Wire Line
	2500 7075 2500 7250
Wire Wire Line
	2500 7250 2675 7250
Wire Wire Line
	1375 7075 1450 7075
Wire Wire Line
	1375 6900 1375 6975
Wire Wire Line
	1375 6975 1450 6975
Connection ~ 1375 6975
Wire Wire Line
	2750 6375 2125 6375
Wire Wire Line
	2125 6375 2125 6650
Wire Wire Line
	2125 6650 1050 6650
Wire Wire Line
	1050 7250 1050 7325
Wire Wire Line
	4000 6825 4100 6825
Wire Wire Line
	4100 6825 4100 6900
Wire Wire Line
	2475 7025 2475 7075
Connection ~ 2475 7075
Wire Wire Line
	2475 6725 2325 6725
Wire Wire Line
	2325 6725 2325 6025
Connection ~ 2325 6025
Wire Wire Line
	2150 5800 2150 6025
Wire Wire Line
	2150 6025 2325 6025
Wire Wire Line
	1975 6300 1975 6175
Wire Wire Line
	1975 6175 2750 6175
Wire Wire Line
	2675 7250 2675 7325
Wire Wire Line
	1375 6975 1375 7075
Wire Wire Line
	2475 7075 2500 7075
Wire Wire Line
	2325 6025 2750 6025
NoConn ~ 2750 5925
Wire Wire Line
	4100 5775 4100 5925
$Comp
L pressurization_series1:STM32F446VET6 U?
U 6 1
P 3400 6375
AR Path="/5E49E9B7/5F4EFB51/5F523173" Ref="U?"  Part="6" 
AR Path="/5E49E9B7/5F523173" Ref="U1"  Part="6" 
F 0 "U1" H 3375 7088 49  0000 C CNN
F 1 "STM32F446VET6" H 3375 6998 49  0000 C CNN
F 2 "libs:STM32F446VET6" H 2550 5425 49  0001 C CNN
F 3 "" H 2550 5425 49  0001 C CNN
	6    3400 6375
	1    0    0    -1  
$EndComp
Wire Wire Line
	2750 7175 2675 7175
Wire Wire Line
	2675 7175 2675 7250
Connection ~ 2675 7250
Wire Wire Line
	2750 7075 2675 7075
Wire Wire Line
	2675 7075 2675 7175
Connection ~ 2675 7175
Wire Wire Line
	2750 6975 2675 6975
Wire Wire Line
	2675 6975 2675 7075
Connection ~ 2675 7075
Wire Wire Line
	2750 6875 2675 6875
Wire Wire Line
	2675 6875 2675 6975
Connection ~ 2675 6975
Wire Wire Line
	2750 6775 2675 6775
Wire Wire Line
	2675 6775 2675 6875
Connection ~ 2675 6875
Wire Wire Line
	2750 6625 2675 6625
Wire Wire Line
	2675 6625 2675 6775
Connection ~ 2675 6775
Wire Wire Line
	4000 5925 4100 5925
Wire Wire Line
	4000 6025 4100 6025
Wire Wire Line
	4100 6025 4100 5925
Connection ~ 4100 5925
Wire Wire Line
	4000 6125 4100 6125
Connection ~ 4100 6025
Wire Wire Line
	4000 6225 4100 6225
Wire Wire Line
	4100 6025 4100 6125
Connection ~ 4100 6125
Wire Wire Line
	4100 6125 4100 6225
Wire Wire Line
	4000 6325 4100 6325
Wire Wire Line
	4100 6325 4100 6225
Connection ~ 4100 6225
Wire Wire Line
	4000 6425 4100 6425
Wire Wire Line
	4100 6425 4100 6325
Connection ~ 4100 6325
Wire Wire Line
	4000 6575 4100 6575
Wire Wire Line
	4100 6575 4100 6425
Connection ~ 4100 6425
$Comp
L pressurization_series1-rescue:C-Device C?
U 1 1
P 4400 7050
AR Path="/5E49E9B7/5F4EFB51/5F754D96" Ref="C?"  Part="1" 
AR Path="/5E49E9B7/5F754D96" Ref="C9"  Part="1" 
F 0 "C9" H 4425 7150 50  0000 L CNN
F 1 "2u2" H 4425 6950 50  0000 L CNN
F 2 "KiCad:C_0805_2012Metric" H 4438 6900 50  0001 C CNN
F 3 "" H 4400 7050 50  0001 C CNN
	1    4400 7050
	1    0    0    -1  
$EndComp
Wire Wire Line
	4400 6725 4400 6900
Wire Wire Line
	4000 6725 4400 6725
Wire Wire Line
	4400 7200 4400 7275
Wire Wire Line
	4100 7200 4100 7275
$Comp
L pressurization_series1-rescue:GND-power #PWR?
U 1 1
P 4100 7275
AR Path="/5E49E9B7/5F4EFB51/5F7EC3E6" Ref="#PWR?"  Part="1" 
AR Path="/5E49E9B7/5F7EC3E6" Ref="#PWR023"  Part="1" 
F 0 "#PWR023" H 4100 7025 50  0001 C CNN
F 1 "GND" H 4100 7125 50  0000 C CNN
F 2 "" H 4100 7275 50  0001 C CNN
F 3 "" H 4100 7275 50  0001 C CNN
	1    4100 7275
	1    0    0    -1  
$EndComp
Wire Wire Line
	2750 6275 2675 6275
Wire Wire Line
	9850 2500 10350 2500
Wire Notes Line
	475  5100 11200 5100
Wire Notes Line
	4900 7800 4900 5100
Wire Notes Line
	6975 6525 6975 5100
Text Notes 575  800  0    157  ~ 31
Microcontroller\n
Wire Notes Line
	3750 5100 3750 3250
Wire Notes Line
	475  3250 11225 3250
Wire Notes Line
	7600 5075 7600 3250
Wire Wire Line
	8350 2600 8425 2600
Wire Wire Line
	9850 2400 9925 2400
Text GLabel 8425 2700 2    50   Input ~ 0
e_digSens0C
Wire Wire Line
	8350 2700 8425 2700
Text Notes 625  875  0    50   ~ 0
Broken into blocks for readability
$Comp
L pressurization_series1:STM32F446VET6 U?
U 2 1
P 4500 1400
AR Path="/5EB95E5F" Ref="U?"  Part="2" 
AR Path="/5E49E9B7/5EB95E5F" Ref="U1"  Part="2" 
F 0 "U1" H 4133 1663 49  0000 C CNN
F 1 "STM32F446VET6" H 4133 1573 49  0000 C CNN
F 2 "libs:STM32F446VET6" H 3650 450 49  0001 C CNN
F 3 "" H 3650 450 49  0001 C CNN
	2    4500 1400
	1    0    0    -1  
$EndComp
$Comp
L pressurization_series1:STM32F446VET6 U?
U 3 1
P 6950 1300
AR Path="/5EBDCFE4" Ref="U?"  Part="3" 
AR Path="/5E49E9B7/5EBDCFE4" Ref="U1"  Part="3" 
F 0 "U1" H 6483 1563 49  0000 C CNN
F 1 "STM32F446VET6" H 6483 1473 49  0000 C CNN
F 2 "libs:STM32F446VET6" H 6100 350 49  0001 C CNN
F 3 "" H 6100 350 49  0001 C CNN
	3    6950 1300
	1    0    0    -1  
$EndComp
$Comp
L pressurization_series1:STM32F446VET6 U?
U 4 1
P 8350 1300
AR Path="/5EBF2366" Ref="U?"  Part="4" 
AR Path="/5E49E9B7/5EBF2366" Ref="U1"  Part="4" 
F 0 "U1" H 8058 1563 49  0000 C CNN
F 1 "STM32F446VET6" H 8058 1473 49  0000 C CNN
F 2 "libs:STM32F446VET6" H 7500 350 49  0001 C CNN
F 3 "" H 7500 350 49  0001 C CNN
	4    8350 1300
	1    0    0    -1  
$EndComp
$Comp
L pressurization_series1:STM32F446VET6 U?
U 5 1
P 9850 1300
AR Path="/5EC0704C" Ref="U?"  Part="5" 
AR Path="/5E49E9B7/5EC0704C" Ref="U1"  Part="5" 
F 0 "U1" H 9558 1563 49  0000 C CNN
F 1 "STM32F446VET6" H 9558 1473 49  0000 C CNN
F 2 "libs:STM32F446VET6" H 9000 350 49  0001 C CNN
F 3 "" H 9000 350 49  0001 C CNN
	5    9850 1300
	1    0    0    -1  
$EndComp
Text Notes 550  3750 0    118  ~ 24
J Link
Text GLabel 9925 2700 2    50   Input ~ 0
SPI4_MOSI
Wire Wire Line
	9850 2700 9925 2700
Text GLabel 6575 4425 2    50   Input ~ 0
SPI4_MOSI
$Comp
L pressurization_series1-rescue:TestPoint-Connector TP49
U 1 1
P 6500 4425
F 0 "TP49" V 6695 4497 50  0000 C CNN
F 1 "TestPoint" V 6604 4497 50  0000 C CNN
F 2 "libs:TestPoint-EC3" H 6700 4425 50  0001 C CNN
F 3 "~" H 6700 4425 50  0001 C CNN
	1    6500 4425
	0    -1   -1   0   
$EndComp
Wire Wire Line
	6500 4425 6575 4425
Wire Wire Line
	9925 1900 9850 1900
Text GLabel 9925 1900 2    50   Input ~ 0
en_vlv4
NoConn ~ 8350 2800
Text GLabel 1625 2800 2    50   Input ~ 0
GPIO_0
Text GLabel 4575 1800 2    50   Input ~ 0
mtr1_pwmA
Text GLabel 4575 1900 2    50   Input ~ 0
mtr1_pwmB
Text GLabel 4575 2200 2    50   Input ~ 0
mtr0_pwmA
Text GLabel 4575 2300 2    50   Input ~ 0
mtr0_pwmB
$EndSCHEMATC
